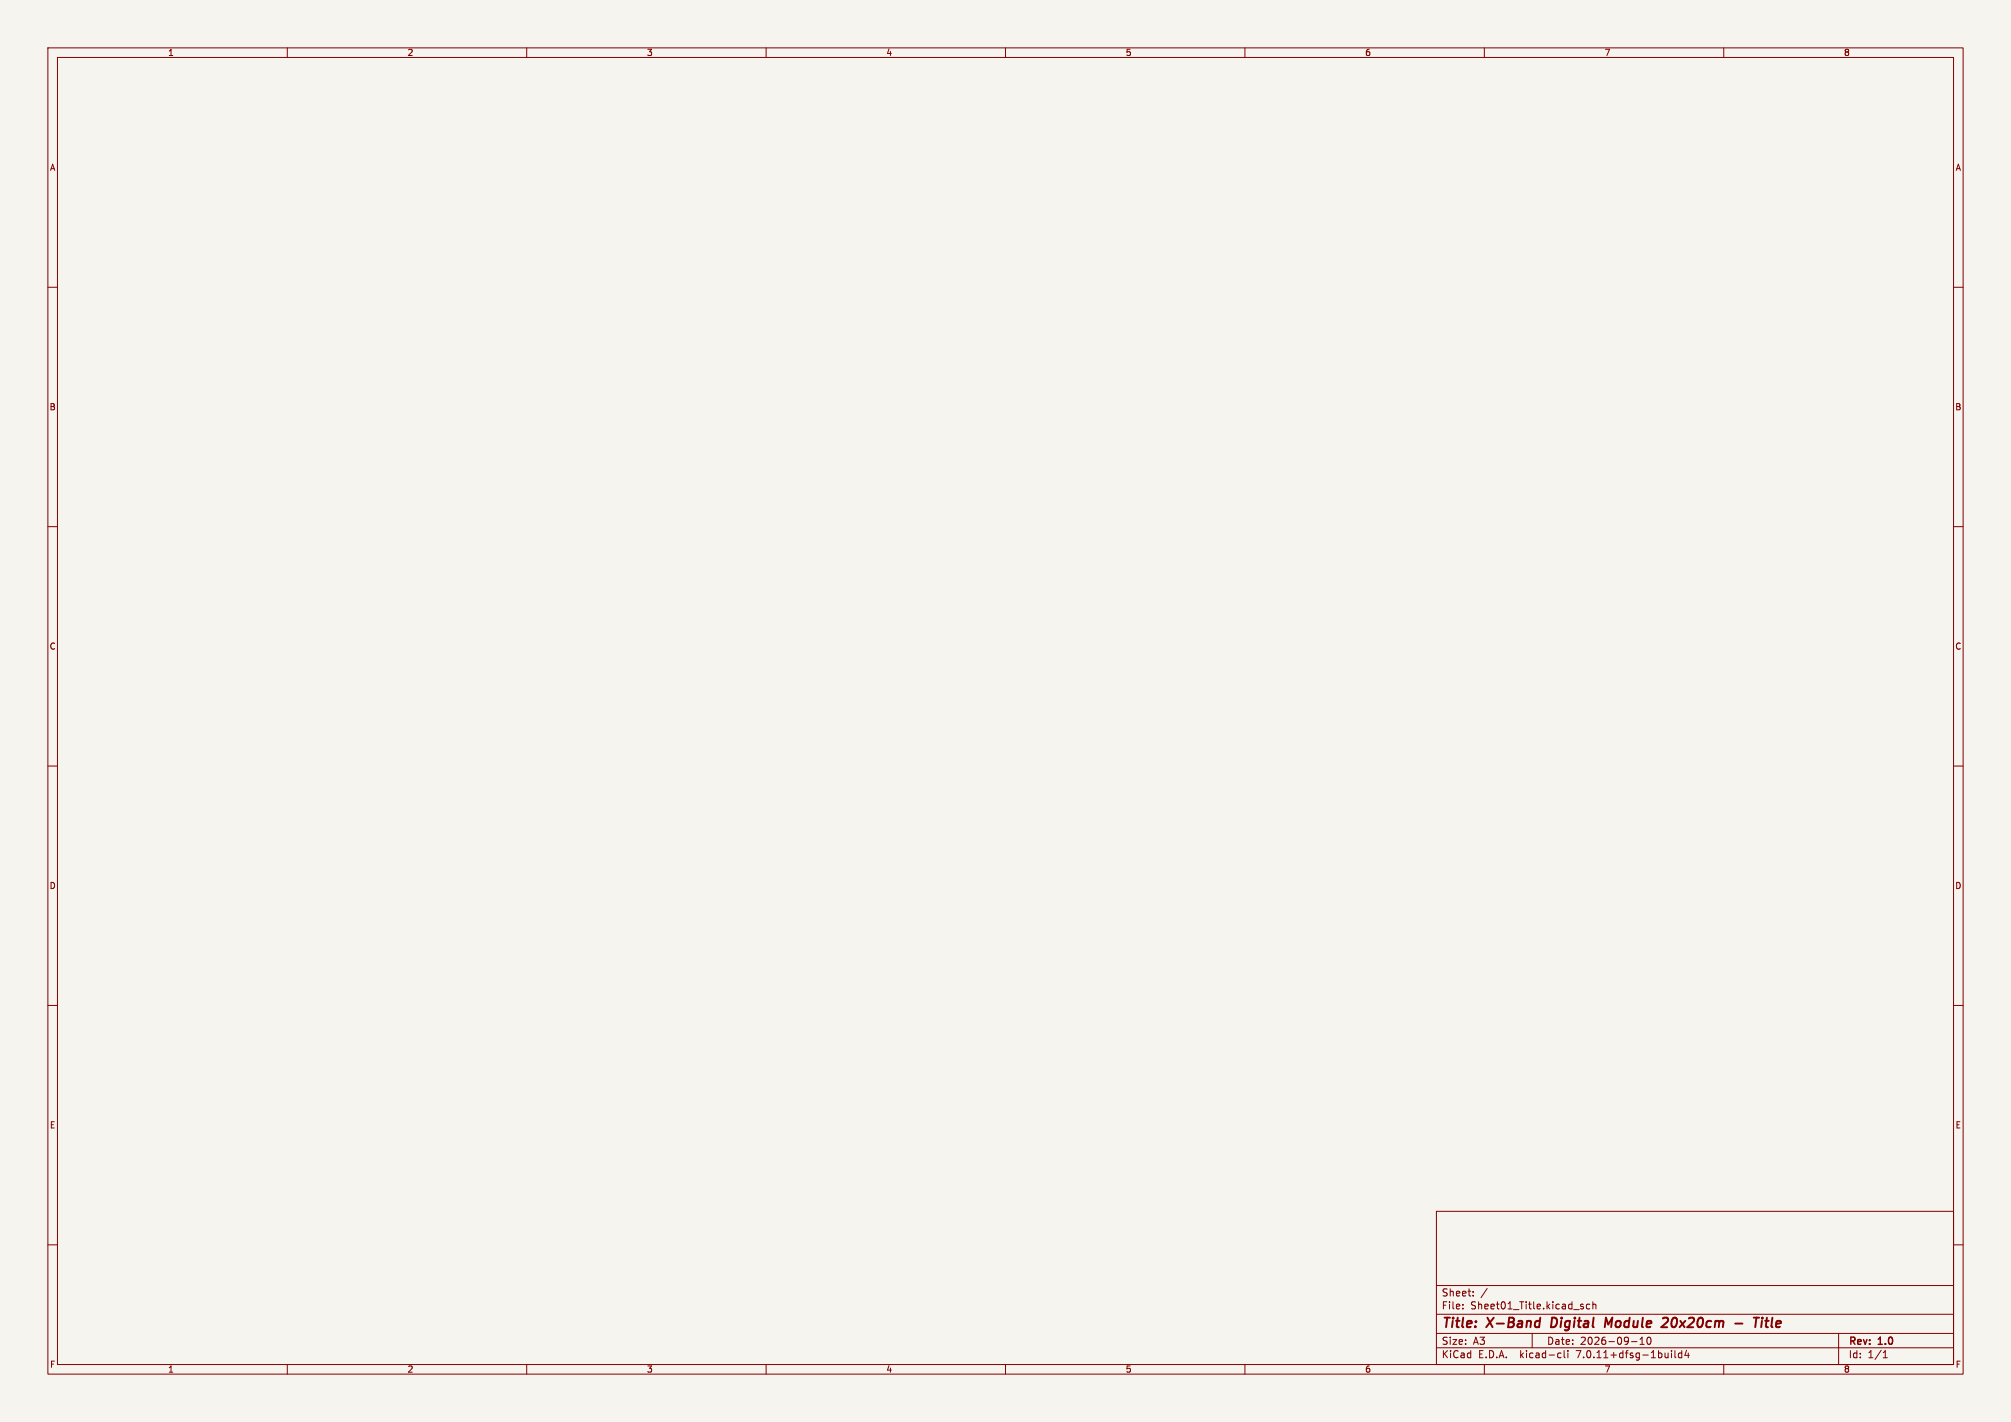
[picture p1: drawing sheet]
<svg xmlns="http://www.w3.org/2000/svg" width="420mm" height="297mm" viewBox="0 0 420 297" stroke-linecap="round" stroke-linejoin="round" font-family="sans-serif">
<path d="M0 0h420v297h-420z" fill="#f5f4ef" stroke="#f5f4ef" stroke-width=".21"/>
<g fill="none" stroke="#840000" stroke-width=".21">
<path d="M10 10h400v277h-400zM12 12h396v273h-396zM60 10v2M110 10v2M160 10v2M210 10v2M260 10v2M310 10v2M360 10v2M10 60h2M408 60h2M10 110h2"/>
<path d="M408 110h2M10 160h2M408 160h2M10 210h2M408 210h2M10 260h2M300 253h108v32h-108zM408 260h2M300 278.5h108M300 274.5h108M300 268.5h108M305.5 273.2v.2"/>
<path d="M305.5 272.5v.1M307.7 270.5v.2M307.7 269.8v.1M310.6 269.1l-1.3 1.9M320 278.5v3M330.3 272.9l.4 .1v.2l-.2 .2h-.3M330.3 272.4l.4 .1M332 272.5l-.4-.1-.3 .3 .1 .6h.6M332.7 272.5l.2-.1 .3 .1 .1 .9M332.7 271.9v1.5M342.5 279.7l.4-.4v1.5M344.2 279.4l.1-.1a.8 .8 0 0 1 .5 .7 .8 .8 0 0 1-.5 .8 1 1 0 0 1-.1-1.4z"/>
<path d="M384 278.5v6.5M60 285v2M110 285v2M160 285v2M210 285v2M260 285v2M300 281.5h108M310 285v2M325.6 282.6l.4 .1M326 283.5l-.4 .1M326.7 282.1v1.3l.2 .2M327.4 282.1v.1"/>
<path d="M327.4 282.6v1M340.7 280.2h1.2M342.5 280.8h.9M349.1 282.1v.1M349.1 282.6v1M349.8 282.1v1.3l.2 .2M351.2 282.7l-.4-.1-.3 .3 .2 .6h.5M351.2 282.1v1.5M352.2 282l-.3 1.1h.9M352.6 282.6v1M360 285v2M393.3 283.6h.9"/>
<path d="M393.3 282.5l.4-.4v1.5"/>
</g>
<path d="M321.7 275.2l-.3 2M324.2 275.2l-.3 2h.5M336.7 275.2l-.8 1.4-.5-1.4-.3 2M347.6 275.2l.6 .1 .2 .5-.2 .3-1.2 1.1h1.2M362.4 276.4h1.5M366.3 275.2h1.1M366.8 275.2l-.2 2M368 275.9l-.2 1.3M368.1 275.2l-.1 .2M368.6 275.9h.8M369 275.2l-.2 1.7 .1 .2 .3 .1" fill="none" stroke="#840000" stroke-width=".4"/>
<g font-size="2.8" fill="#840000">
<text x="301" y="277.9">Title:</text>
<text x="310.6" y="277.9">X-Band</text>
<text x="324.8" y="277.9">Digital</text>
<text x="336.8" y="277.9">Module</text>
<text x="349.6" y="277.9">20x20cm</text>
<text x="370.4" y="277.9">Title</text>
</g>
<g font-size="2.1" fill="#840000">
<text x="301" y="273.7">File:</text>
<text x="301" y="271">Sheet:</text>
<text x="307.1" y="273.7">Sheet01_Title.kicad_sch</text>
<text x="301" y="281.1">Size:</text>
<text x="307.6" y="281.1">A3</text>
<text x="323" y="281.1">Date:</text>
<text x="330" y="281.1">2026-09-10</text>
<text x="386" y="281.3">Rev:</text>
<text x="392.4" y="281.3">1.0</text>
<text x="301" y="283.9">KiCad</text>
<text x="308.7" y="283.9">E.D.A.</text>
<text x="317.6" y="283.9">kicad-cli</text>
<text x="329.5" y="283.9">7.0.11+dfsg-1build4</text>
<text x="386" y="283.9">Id:</text>
<text x="390.1" y="283.9">1/1</text>
</g>
<g font-size="1.8" fill="#840000">
<text x="35" y="11.9">1</text>
<text x="85" y="11.9">2</text>
<text x="135" y="11.9">3</text>
<text x="185" y="11.9">4</text>
<text x="235" y="11.9">5</text>
<text x="285" y="11.9">6</text>
<text x="335" y="11.9">7</text>
<text x="385" y="11.9">8</text>
<text x="10.3" y="35.9">A</text>
<text x="408.3" y="35.9">A</text>
<text x="10.3" y="85.9">B</text>
<text x="408.2" y="85.9">B</text>
<text x="10.3" y="135.9">C</text>
<text x="408.2" y="135.9">C</text>
<text x="10.3" y="185.9">D</text>
<text x="408.2" y="185.9">D</text>
<text x="10.3" y="235.9">E</text>
<text x="408.3" y="235.9">E</text>
<text x="10.3" y="285.9">F</text>
<text x="35" y="286.9">1</text>
<text x="85" y="286.9">2</text>
<text x="135" y="286.9">3</text>
<text x="185" y="286.9">4</text>
<text x="235" y="286.9">5</text>
<text x="285" y="286.9">6</text>
<text x="335" y="286.9">7</text>
<text x="385" y="286.9">8</text>
<text x="408.3" y="285.9">F</text>
</g>
</svg>
